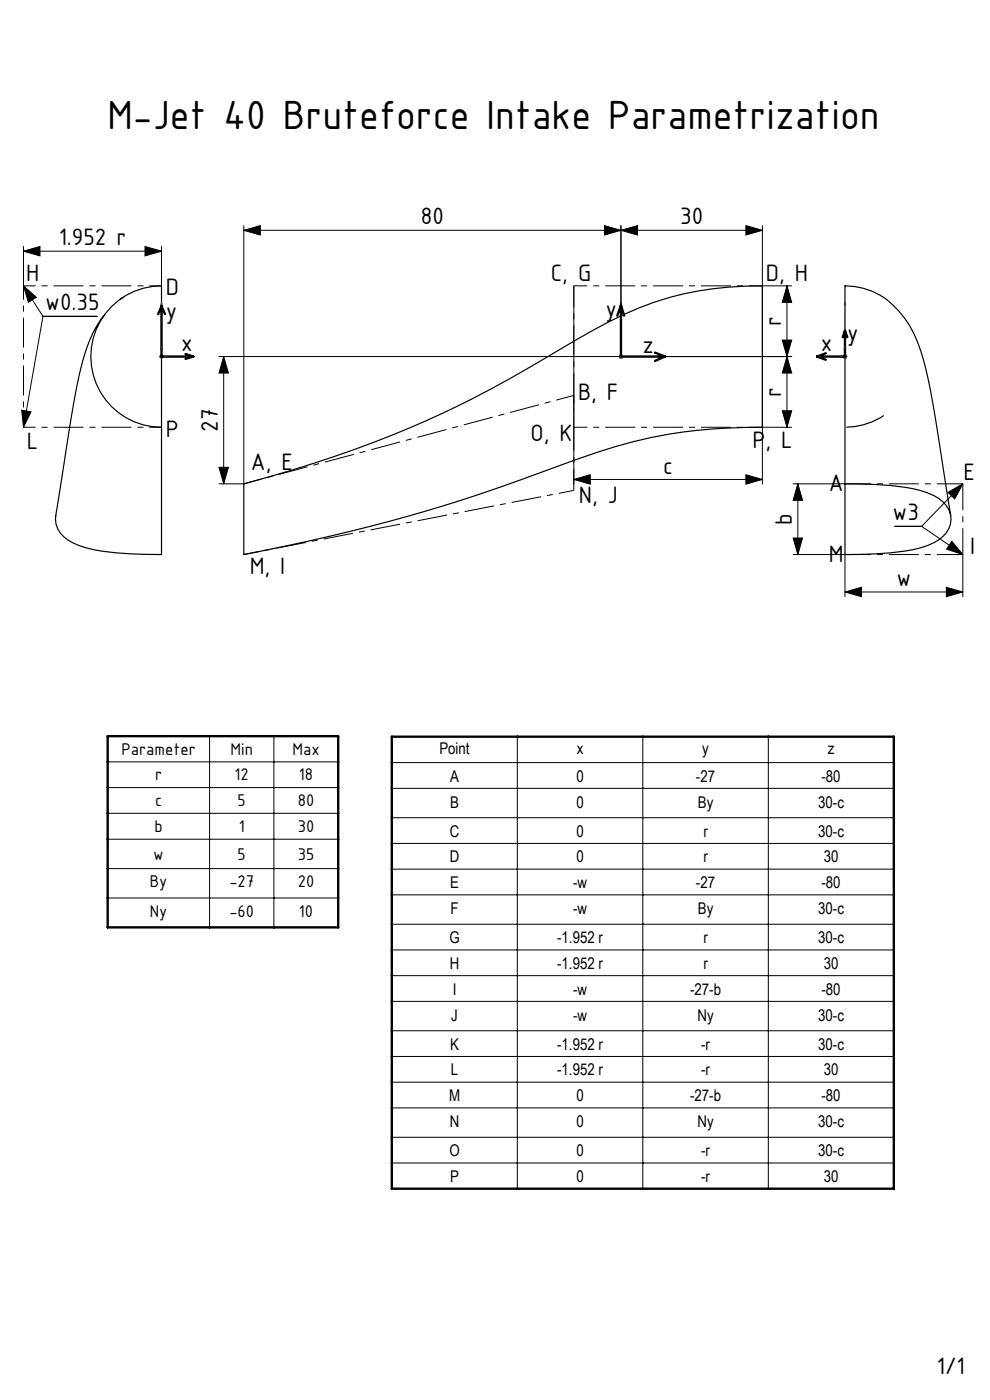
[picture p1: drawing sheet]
<svg xmlns="http://www.w3.org/2000/svg" width="210mm" height="297mm" viewBox="0 0 210 297" stroke-linecap="round" stroke-linejoin="round" font-family="sans-serif">
<path d="M22.1 66.9a30.9 30.9 0 0 0-5.4 13.1l-1.5 7.9-3.1 19.8a5.7 5.7 0 0 0 1.5 6.2 15.3 15.3 0 0 0 7.9 3 88 88 0 0 0 12.8 .7v-26.8M23.7 65a15 15 0 0 1 10.6-4.4v30a15 15 0 0 1-13.9-9.2 15 15 0 0 1 3.3-16.4zM26.1 63.1l-.6 .4M187.4 63.1a13.8 13.8 0 0 0-8.2-2.4v41.9M187.4 63.1a23.7 23.7 0 0 1 8.8 14.3l1.8 8.9 3.7 23.1M187.4 88.2a14.2 14.2 0 0 1-7.8 2.4M51.7 102.6a235.2 235.2 0 0 0 68.3-29.2 94.6 94.6 0 0 1 22.2-10.3 71.7 71.7 0 0 1 19.5-2.5v30a105.6 105.6 0 0 0-41.7 7.7 375.8 375.8 0 0 1-68.3 19.3zM179.2 102.6a63.1 63.1 0 0 1 16 1.4 8.9 8.9 0 0 1 6 4.1 4.9 4.9 0 0 1-2.1 6.4 22 22 0 0 1-10.2 2.8l-9.7 .3z" fill="none" stroke="#000" stroke-width=".25"/>
<g fill="none" stroke="#000" stroke-width=".21">
<path d="M5 53.3l3.5-1v2zM5 52.3v8.3M5 53.3h29.3M30.8 52.3l3.5 1-3.5 1zM34.3 52.3v8.3M51.7 48.9l3.5-1v2zM51.7 47.9v54.7h-5.2M51.7 48.9h110M128.2 47.9l3.5 1-3.5 1zM131.7 48.9l3.5-1v2zM131.7 47.9v27.7M158.2 47.9l3.5 1-3.5 1z"/>
<path d="M161.7 47.9v54.8M5 60.6l2.7 2.5-1.7 1zM5 60.6l4.1 6.5M9.1 67.1h11.5M9.1 67.1l-4.1 23.5M46.5 75.6h121.4M47.5 75.6l1 3.5h-2zM47.5 75.6v27M121.7 60.6v42.1M161.7 60.6h6.2M165.9 72.1h2l-1 3.5zM166.9 60.6l1 3.5h-2z"/>
<path d="M166.9 75.6l1 3.5h-2zM166.9 60.6v30M4.6 87l2 .4-1.6 3.2zM46.5 99.1h2l-1 3.5zM161.7 90.6h6.2M165.9 87.1h2l-1 3.5zM121.7 101.7l3.5-1v2zM121.7 101.7h40M158.2 100.7l3.5 1-3.5 1zM168.2 114.1h2l-1 3.5zM168.2 102.6h11M168.2 117.6h11v9"/>
<path d="M169.2 102.6l1 3.5h-2zM169.2 102.6v15M189.8 111.7h5.7M195.5 111.7l8.7 5.9M201.1 104.5l3.1-1.9-1.7 3.3zM201.9 114.8l2.3 2.8-3.4-1.1zM204.2 117.6v9M204.2 102.6l-8.7 9.1M179.2 125.6l3.5-1v2zM179.2 125.6h25M200.7 124.6l3.5 1-3.5 1zM44.5 156.2v40.5"/>
<path d="M58.1 156.2v40.5M109.7 156.3v95.9M136.4 156.3v95.9M163 156.3v95.9M22.8 161.6h48.9M22.8 167.1h48.9M22.8 172.5h48.9M22.8 178h48.9M83.1 161.8h106.5M83.1 167.2h106.5M83.1 173.5h106.5M83.1 178.9h106.5"/>
<path d="M22.8 184.3h48.9M22.8 190.5h48.9M83.1 184.4h106.5M83.1 189.8h106.5M83.1 196.1h106.5M83.1 201.5h106.5M83.1 207h106.5M83.1 212.4h106.5M83.1 218.7h106.5M83.1 224.1h106.5M83.1 229.6h106.5M83.1 235h106.5"/>
<path d="M83.1 241.3h106.5M83.1 246.7h106.5"/>
</g>
<g fill="none" stroke="#00f" stroke-width=".21">
<path d="M34.3 73.3l.1 .6h-.3zM34.3 64.1l.1 .6h-.3zM34.3 64.1v11.5h5.7M34.8 75.5l.6 .1-.6 .2zM39.5 75.5l.5 .1-.5 .2zM131.7 75.5v.3zM131.7 64.1v.6zM131.7 73.3v.6zM131.7 75.6h.1M131.7 64.1v11.5M173.5 75.6l.5-.1v.3zM178.1 75.6l.6-.1v.3z"/>
<path d="M179.2 64.1l.2 .6h-.3zM179.2 73.3l.2 .6h-.3zM179.2 64.1v11.5h-5.7"/>
</g>
<path d="M33.8 75.6h1M33.9 75.3l.7 .7M34.3 75.1v1M34.6 75.3l-.7 .7M131.2 75.6h1M131.4 75.3l.7 .7M131.7 75.1v1M132.1 75.3l-.7 .7M178.7 75.6h1M178.9 75.3l.7 .7M179.2 75.1v1M179.6 75.3l-.7 .7" fill="none" stroke="#444" stroke-width=".21"/>
<path d="M34.3 60.6h-29.3M5 90.6h29.3" fill="none" stroke="#000" stroke-width=".21" stroke-dasharray="6.3 1.3 1.3 1.3" stroke-dashoffset="3.8" stroke-linecap="butt"/>
<path d="M5 60.6v30M121.7 83.9v6.7" fill="none" stroke="#000" stroke-width=".21" stroke-dasharray="6.3 1.3 1.3 1.3" stroke-dashoffset="3.4" stroke-linecap="butt"/>
<path d="M179.2 102.6h25M204.2 102.6v15M204.2 117.6h-25" fill="none" stroke="#000" stroke-width=".21" stroke-dasharray="6.3 1.3 1.3 1.3" stroke-dashoffset=".8" stroke-linecap="butt"/>
<path d="M51.7 117.6l70-13.6" fill="none" stroke="#000" stroke-width=".21" stroke-dasharray="6.3 1.3 1.3 1.3" stroke-dashoffset="3.1" stroke-linecap="butt"/>
<path d="M121.7 104v-43.4" fill="none" stroke="#000" stroke-width=".21" stroke-dasharray="6.3 1.3 1.3 1.3" stroke-dashoffset="1.8" stroke-linecap="butt"/>
<path d="M121.7 60.6h40M121.7 90.6h40" fill="none" stroke="#000" stroke-width=".21" stroke-dasharray="6.3 1.3 1.3 1.3" stroke-dashoffset="3.5" stroke-linecap="butt"/>
<path d="M51.7 102.6l70-18.7" fill="none" stroke="#000" stroke-width=".21" stroke-dasharray="6.3 1.3 1.3 1.3" stroke-dashoffset="2.5" stroke-linecap="butt"/>
<g fill="none" stroke="#000" stroke-width=".5">
<path d="M34.3 65v10.6h6.7M34.3 65l-.7 1.6M34.3 65l.7 1.6M39.4 75.1l1.6 .5M41 75.6l-1.6 .5M131.7 64.8v10.8h9.4M131.7 64.8l-.8 2.2M131.7 64.8l.7 2.2M138.9 74.8l2.2 .8M141.1 75.6l-2.2 1M173.3 75.6l1.9 .7M175.2 74.9l-1.9 .7"/>
<path d="M179.2 70.2v5.4h-5.9M179.2 70.2l-.4 1.3M179.2 70.2l.5 1.3M22.8 156.2h48.9v40.5h-48.9zM83.1 156.3h106.5v95.9h-106.5z"/>
</g>
<g fill="#000">
<path d="M128.2 47.9l3.5 1-3.5 1zM51.7 48.9l3.5-1v2z"/>
<path d="M131.7 48.9l3.5-1v2zM158.2 47.9l3.5 1-3.5 1z"/>
<path d="M47.5 75.6l1 3.5h-2zM46.5 99.1h2l-1 3.5zM166.9 75.6l1 3.5h-2zM165.9 87.1h2l-1 3.5z"/>
<path d="M165.9 72.1h2l-1 3.5zM166.9 60.6l1 3.5h-2z"/>
</g>
<g fill="#00f">
<path d="M131.7 75.5v.3zM131.7 64.1v.6z"/>
<path d="M131.7 75.5v.3zM131.7 73.3v.6zM34.8 75.5l.6 .1-.6 .2zM34.3 73.3l.1 .6h-.3z"/>
<path d="M173.5 75.6l.5 .2v-.3zM179.2 64.1l-.1 .6h.3zM39.5 75.5l.5 .1-.5 .2zM34.3 64.1l.1 .6h-.3z"/>
<path d="M178.1 75.6l.6 .2v-.3zM179.2 73.3l-.1 .6h.3z"/>
</g>
<g fill="#000">
<path d="M121.7 101.7l3.5-1v2zM158.2 100.7l3.5 1-3.5 1z"/>
<path d="M169.2 102.6l1 3.5h-2zM168.2 114.1h2l-1 3.5z"/>
<path d="M201.1 104.5l3.1-1.9-1.7 3.3zM201.9 114.8l2.3 2.8-3.4-1.1zM5 60.6l2.7 2.5-1.7 1zM4.6 87l2 .4-1.6 3.2z"/>
<path d="M200.7 124.6l3.5 1-3.5 1zM179.2 125.6l3.5-1v2zM30.8 52.3l3.5 1-3.5 1zM5 53.3l3.5-1v2z"/>
</g>
<text font-size="9.3" x="22.8" y="27.5">M-Jet 40 Bruteforce Intake Parametrization</text>
<g font-size="5.4">
<text x="89.3" y="47.6">80</text>
<text x="144.3" y="47.6">30</text>
<text x="12.4" y="52">1.952 r</text>
<text x="5.5" y="59.6">H</text>
<text x="116.8" y="59.5">C, G</text>
<text x="162.5" y="59.7">D, H</text>
<text x="9.6" y="65.8">w0.35</text>
<text x="35.2" y="62.5">D</text>
<text x="35.2" y="67.7">y</text>
<text x="128.4" y="67.3">y</text>
<text x="165.7" y="69.2" transform="rotate(-90 165.7 69.2)">r</text>
<text x="38.5" y="74.4">x</text>
<text x="136.3" y="74.8">z</text>
<text x="174.1" y="74.6">x</text>
<text x="179.7" y="72.4">y</text>
<text x="122.6" y="84.9">B, F</text>
<text x="165.7" y="84.2" transform="rotate(-90 165.7 84.2)">r</text>
<text x="5.7" y="95.2">L</text>
<text x="35.2" y="92.7">P</text>
<text x="46.2" y="91.6" transform="rotate(-90 46.2 91.6)">27</text>
<text x="112.6" y="93.5">O, K</text>
<text x="159.6" y="95.1">P, L</text>
<text x="53.2" y="99.7">A, E</text>
<text x="140.7" y="100.5">c</text>
<text x="204.4" y="101.9">E</text>
<text x="122.8" y="106.6">N, J</text>
<text x="175.8" y="104.2">A</text>
<text x="168" y="111.4" transform="rotate(-90 168 111.4)">b</text>
<text x="189.3" y="110.3">w3</text>
<text x="175.8" y="119.2">M</text>
<text x="205.8" y="117.4">I</text>
<text x="53" y="121.8">M, I</text>
<text x="190.2" y="124.3">w</text>
<text x="198.7" y="291.4">1/1</text>
</g>
<g font-size="3.9">
<text x="25.8" y="160.1">Parameter</text>
<text x="48.9" y="160.1">Min</text>
<text x="62" y="160.1">Max</text>
<text x="32.9" y="165.5">r</text>
<text x="49.8" y="165.5">12</text>
<text x="63.4" y="165.5">18</text>
<text x="32.9" y="171">c</text>
<text x="50.4" y="171">5</text>
<text x="63.2" y="171">80</text>
<text x="32.8" y="176.5">b</text>
<text x="50.7" y="176.5">1</text>
<text x="63.2" y="176.5">30</text>
<text x="32.5" y="182.3">w</text>
<text x="50.4" y="182.3">5</text>
<text x="63.2" y="182.3">35</text>
<text x="31.8" y="188.2">By</text>
<text x="48.7" y="188.2">-27</text>
<text x="63.2" y="188.2">20</text>
<text x="31.8" y="194.5">Ny</text>
<text x="48.7" y="194.5">-60</text>
<text x="63.4" y="194.5">10</text>
</g>
<g font-size="3.4">
<text x="93.2" y="160">Point</text>
<text x="122.3" y="160">x</text>
<text x="149" y="160">y</text>
<text x="175.6" y="160">z</text>
<text x="95.5" y="165.8">A</text>
<text x="122.3" y="165.8">0</text>
<text x="147.6" y="165.8">-27</text>
<text x="174.3" y="165.8">-80</text>
<text x="95.5" y="171.3">B</text>
<text x="122.3" y="171.3">0</text>
<text x="148" y="171.3">By</text>
<text x="173.5" y="171.3">30-c</text>
<text x="95.4" y="177.5">C</text>
<text x="122.3" y="177.5">0</text>
<text x="149.2" y="177.5">r</text>
<text x="173.5" y="177.5">30-c</text>
<text x="95.4" y="183">D</text>
<text x="122.3" y="183">0</text>
<text x="149.2" y="183">r</text>
<text x="174.7" y="183">30</text>
<text x="95.5" y="188.4">E</text>
<text x="121.6" y="188.4">-w</text>
<text x="147.6" y="188.4">-27</text>
<text x="174.3" y="188.4">-80</text>
<text x="95.6" y="193.9">F</text>
<text x="121.6" y="193.9">-w</text>
<text x="148" y="193.9">By</text>
<text x="173.5" y="193.9">30-c</text>
<text x="95.3" y="200.1">G</text>
<text x="118.2" y="200.1">-1.952 r</text>
<text x="149.2" y="200.1">r</text>
<text x="173.5" y="200.1">30-c</text>
<text x="95.4" y="205.6">H</text>
<text x="118.2" y="205.6">-1.952 r</text>
<text x="149.2" y="205.6">r</text>
<text x="174.7" y="205.6">30</text>
<text x="96" y="211">I</text>
<text x="121.6" y="211">-w</text>
<text x="146.4" y="211">-27-b</text>
<text x="174.3" y="211">-80</text>
<text x="95.7" y="216.5">J</text>
<text x="121.6" y="216.5">-w</text>
<text x="147.9" y="216.5">Ny</text>
<text x="173.5" y="216.5">30-c</text>
<text x="95.5" y="222.7">K</text>
<text x="118.2" y="222.7">-1.952 r</text>
<text x="148.7" y="222.7">-r</text>
<text x="173.5" y="222.7">30-c</text>
<text x="95.2" y="233.6">M</text>
<text x="95.6" y="228.2">L</text>
<text x="118.2" y="228.2">-1.952 r</text>
<text x="122.3" y="233.6">0</text>
<text x="146.4" y="233.6">-27-b</text>
<text x="148.7" y="228.2">-r</text>
<text x="174.3" y="233.6">-80</text>
<text x="174.7" y="228.2">30</text>
<text x="95.4" y="239.1">N</text>
<text x="122.3" y="239.1">0</text>
<text x="147.9" y="239.1">Ny</text>
<text x="173.5" y="239.1">30-c</text>
<text x="95.3" y="245.3">O</text>
<text x="122.3" y="245.3">0</text>
<text x="148.7" y="245.3">-r</text>
<text x="173.5" y="245.3">30-c</text>
<text x="95.5" y="250.8">P</text>
<text x="122.3" y="250.8">0</text>
<text x="148.7" y="250.8">-r</text>
<text x="174.7" y="250.8">30</text>
</g>
</svg>
